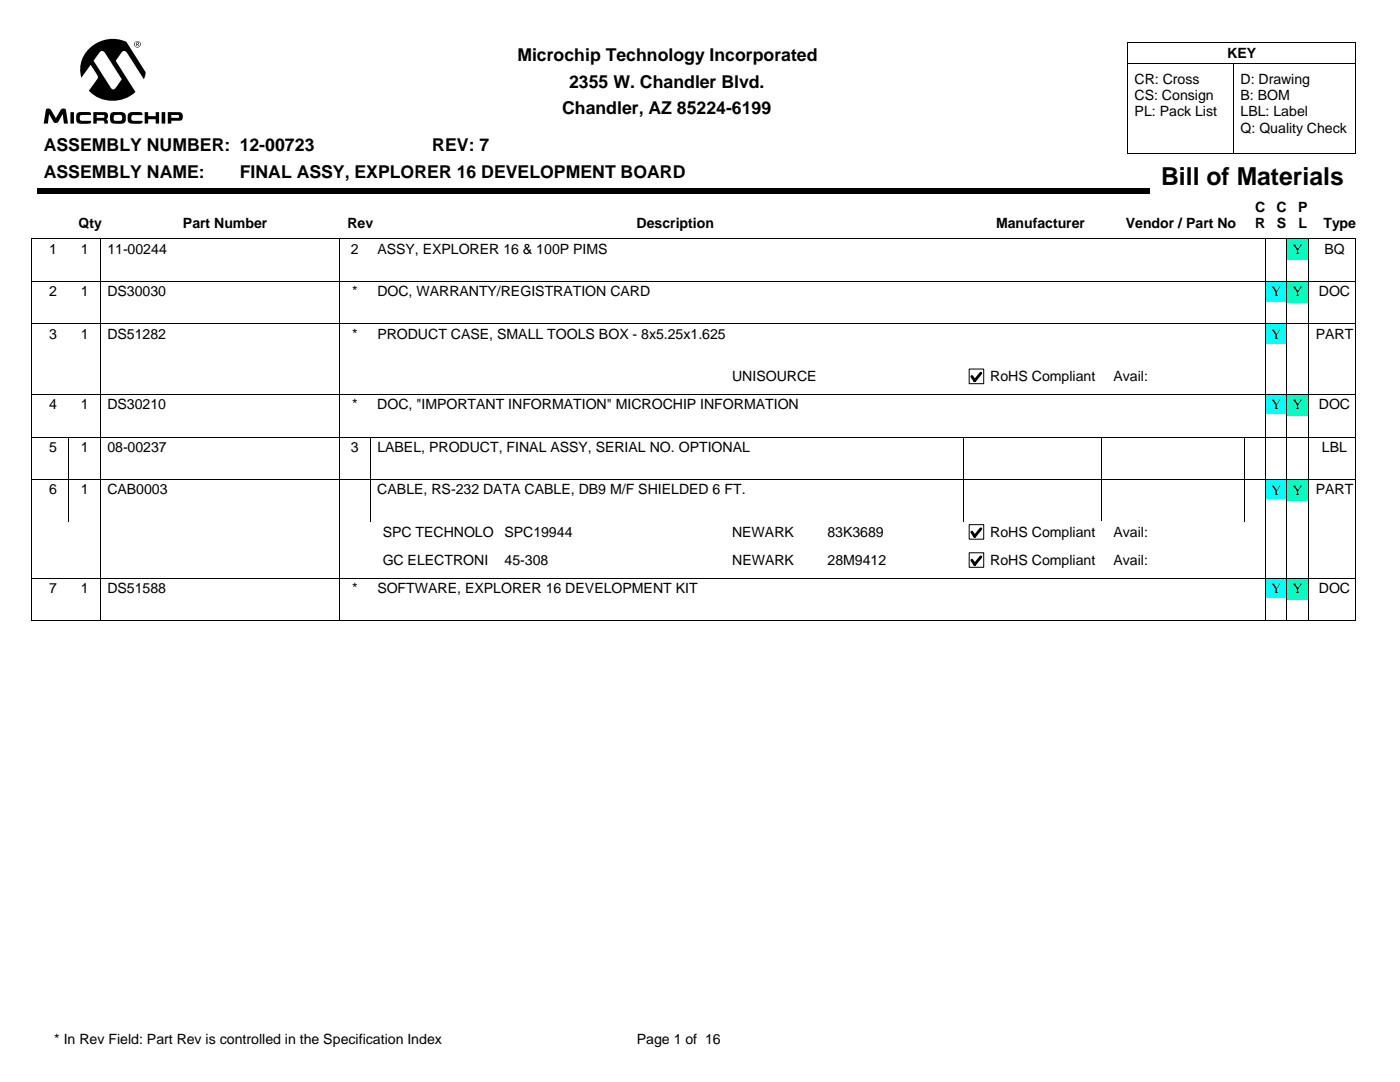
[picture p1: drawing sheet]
<svg xmlns="http://www.w3.org/2000/svg" width="279mm" height="216mm" viewBox="0 0 279 216" stroke-linecap="round" stroke-linejoin="round" font-family="sans-serif">
<g fill="#000">
<path d="M7.4 37.6h222v1.1h-222z"/>
<path d="M26.8 8.8a.66 .66 0 0 1 1.3 0 .66 .66 0 0 1-1.3 0zM33.5 22.4h2.1a.87 .87 0 0 1 .9 .7 .87 .87 0 0 1-.7 1h-1.6v.6h-.7zM32.3 22.4h.7v2.3h-.7zM18 9.5a6.7 6.7 0 0 1 7.2-1.1l3.9 6-.4 1.4-3.3-5.2a.63 .63 0 0 0-.6-.4 .63 .63 0 0 0-.6 .4l-1.1 1.5 3.9 6.3a6.7 6.7 0 0 1-9.3-.3l1.7-2.4 .2-.3-1.5-2.5-1.9 2.6a5.8 5.8 0 0 1 1.8-6zM28.9 22.4h.7v.8h1.5v-.8h.6v2.3h-.6v-.9h-1.5v.9h-.7zM25.7 22.6a3.7 3.7 0 0 1 2.5-.2l.1 .1 .1 .5h-1.8a.6 .6 0 0 0-.4 .5 .6 .6 0 0 0 .4 .6h1.8l-.1 .5-.9 .1a2.11 2.11 0 0 1-1.8-.4 2.22 2.22 0 0 1 .1-1.7zM22.3 22.5l.7-.1a2.94 2.94 0 0 1 1.9 .2l.2 .3a1.42 1.42 0 0 1-.6 1.7l-.8 .1a1.77 1.77 0 0 1-1.6-.4 1.9 1.9 0 0 1 .2-1.8zM18.6 22.4h2.4a.77 .77 0 0 1 .6 .6 .77 .77 0 0 1-.4 .8 .7 .7 0 0 1 .3 .9h-.7v-.5l-.2-.1h-1.3v.6h-.7zM15.4 22.6a4 4 0 0 1 2.4-.2l.3 .1 .1 .4h-1.8a.6 .6 0 0 0-.5 .6 .6 .6 0 0 0 .4 .6h1.9l-.2 .5-1.8 .1a.77 .77 0 0 1-1-.8v-1zM14.1 22.4h.7v2.3h-.7zM9.3 21.7h.5l.3 .1 1.1 1.8 .9-1.7a.61 .61 0 0 1 1.1 .1l.4 2.7h-.8l-.3-1.9-.8 1.5-.4 .2-.6-.1-.9-1.6-.3 1.9h-.8zM26.8 8.8a.6 .6 0 0 0 1.2 0 .6 .6 0 0 0-1.2 0zM34.2 22.9v.6h1.4a.31 .31 0 0 0 .2-.3 .31 .31 0 0 0-.3-.3zM19.9 10.4l-1.2 1.7 3.3 5.3a.58 .58 0 0 0 .5 .4 .58 .58 0 0 0 .6-.3l1.2-1.7-3.5-5.4-.4-.2zM22.9 23l-.2 .2 .1 .8 1.2 .1a.63 .63 0 0 0 .4-.6 .63 .63 0 0 0-.4-.6zM19.3 22.9v.6h1.3a.29 .29 0 0 0 .2-.3 .29 .29 0 0 0-.3-.3zM27.2 8.4l.5 .1v.2l-.2 .2 .3 .3h-.2l-.2-.3h-.1v.3h-.1zM27.3 8.5v.3l.3-.1v-.1z"/>
</g>
<path d="M225.1 12.7h45.5M225.1 8.5h45.5v22.2h-45.5M225.1 8.5v22.2M246.3 12.7v18M6.4 47.6v8.5M67.7 47.6v8.5M252.6 47.6v8.5M270.6 47.6v8.5" fill="none" stroke="#000" stroke-width=".2"/>
<path d="M256.8 47.6h4.3v4.3h-4.3z" fill="#00ffc0"/>
<path d="M20.1 47.6v8.5M256.8 47.6v8.5M261.1 47.6v8.5M270.4 47.7l-264-.1v8.5h264" fill="none" stroke="#000" stroke-width=".2"/>
<path d="M252.6 56.1h4.2v4h-4.2z" fill="#0ff"/>
<path d="M6.4 56.1v8.5M67.7 56.1v8.5M252.6 56.1v8.5M270.6 56.1v8.5" fill="none" stroke="#000" stroke-width=".2"/>
<path d="M256.8 56.1h4.3v4.3h-4.3z" fill="#00ffc0"/>
<path d="M6.3 56.2h264.1M6.4 56.1v8.5h264M20.1 56.1v8.5M256.8 56.1v8.5M261.1 56.1v8.5" fill="none" stroke="#000" stroke-width=".2"/>
<path d="M252.6 64.6h4.2v4h-4.2z" fill="#0ff"/>
<path d="M6.3 64.6h264.1M6.4 64.6v8.5M20.1 64.6v8.5M67.7 64.6v8.5M252.6 64.6v8.5M256.8 64.6v8.5M261.1 64.6v8.5M270.6 64.6v8.5" fill="none" stroke="#000" stroke-width=".2"/>
<path d="M193.4 73.7h2.9v2.9h-2.9z" fill="#fff"/>
<path d="M193.4 73.6h2.9v3h-2.9z" fill="none" stroke="#000" stroke-width=".2"/>
<path d="M195.7 74.5l-1.2 1.5-.5-.9" fill="none" stroke="#000" stroke-width=".56"/>
<path d="M197.4 73.1h22.4v4h-22.4z" fill="#fff"/>
<path d="M6.4 73.1v5.6M20.1 73.1v5.6M67.7 73.1v5.6M252.6 73.1v5.6M256.8 73.1v5.6M261.1 73.1v5.6M270.6 73.1v5.6" fill="none" stroke="#000" stroke-width=".2"/>
<path d="M252.6 78.7h4.2v4h-4.2z" fill="#0ff"/>
<path d="M6.4 78.7v8.5M67.7 78.7v8.5M252.6 78.7v8.5M270.6 78.7v8.5" fill="none" stroke="#000" stroke-width=".2"/>
<path d="M256.8 78.7h4.3v4.3h-4.3z" fill="#00ffc0"/>
<g fill="none" stroke="#000" stroke-width=".2">
<path d="M20.1 78.7v17M256.8 78.7v17M261.1 78.7v17M270.4 78.8l-264-.1v8.5h264M6.3 95.7h264.1M6.4 87.2v8.5M13.7 87.2v8.5M67.7 87.2v8.5M74 87.2v8.5M192.4 87.2v8.5M219.8 87.2v8.5M248.4 87.2v8.5"/>
<path d="M252.6 87.2v8.5M270.6 87.2v8.5"/>
</g>
<path d="M252.6 95.7h4.2v4h-4.2z" fill="#0ff"/>
<path d="M6.4 95.7v8.4M13.7 95.7v8.4M67.7 95.7v8.4M74 95.7v8.4M192.4 95.7v8.4M219.8 95.7v8.4M248.4 95.7v8.4M252.6 95.7v8.4M270.6 95.7v8.4" fill="none" stroke="#000" stroke-width=".2"/>
<path d="M256.8 95.7h4.3v4.2h-4.3z" fill="#00ffc0"/>
<path d="M6.3 95.7h264.1M6.4 95.7v8.4M20.1 95.7v8.4M256.8 95.7v8.4M261.1 95.7v8.4" fill="none" stroke="#000" stroke-width=".2"/>
<path d="M193.4 104.7h2.9v2.9h-2.9z" fill="#fff"/>
<path d="M193.4 104.7h2.9v2.9h-2.9z" fill="none" stroke="#000" stroke-width=".2"/>
<path d="M195.7 105.5l-1.2 1.5-.5-.8" fill="none" stroke="#000" stroke-width=".56"/>
<path d="M197.4 104.1h22.4v4h-22.4z" fill="#fff"/>
<path d="M6.4 104.1v5.6M20.1 104.1v5.6M67.7 104.1v5.6M252.6 104.1v5.6M256.8 104.1v5.6M261.1 104.1v5.6M270.6 104.1v5.6" fill="none" stroke="#000" stroke-width=".2"/>
<path d="M193.4 110.3h2.9v2.9h-2.9z" fill="#fff"/>
<path d="M193.4 110.3h2.9v2.9h-2.9z" fill="none" stroke="#000" stroke-width=".2"/>
<path d="M195.7 111.1l-1.2 1.5-.5-.8" fill="none" stroke="#000" stroke-width=".56"/>
<path d="M197.4 109.7h22.4v4h-22.4z" fill="#fff"/>
<path d="M6.4 109.7v5.7h264M20.1 109.7v5.7M67.7 109.7v5.7M252.6 109.7v5.7M256.8 109.7v5.7M261.1 109.7v5.7M270.6 109.7v5.7" fill="none" stroke="#000" stroke-width=".2"/>
<path d="M252.6 115.4h4.2v4h-4.2z" fill="#0ff"/>
<path d="M6.4 115.4v8.4M67.7 115.4v8.4M252.6 115.4v8.4M270.6 115.4v8.4" fill="none" stroke="#000" stroke-width=".2"/>
<path d="M256.8 115.4h4.3v4.2h-4.3z" fill="#00ffc0"/>
<path d="M20.1 115.4v8.4M256.8 115.4v8.4M261.1 115.4v8.4M270.4 115.4h-264v8.4l264 .1" fill="none" stroke="#000" stroke-width=".2"/>
<text font-size="4.9" x="231.7" y="36.9">Bill of Materials</text>
<g font-size="3.5">
<text x="103.3" y="12.2">Microchip Technology Incorporated</text>
<text x="113.6" y="17.5">2355 W. Chandler Blvd.</text>
<text x="112.2" y="22.8">Chandler, AZ 85224-6199</text>
<text x="8.7" y="30.2">ASSEMBLY NUMBER: 12-00723</text>
<text x="8.7" y="35.5">ASSEMBLY NAME:</text>
<text x="47.8" y="35.5">FINAL ASSY, EXPLORER 16 DEVELOPMENT BOARD</text>
<text x="86.3" y="30.2">REV: 7</text>
</g>
<g font-size="2.8">
<text x="244.9" y="11.5">KEY</text>
<text x="226.4" y="16.7">CR: Cross</text>
<text x="247.6" y="16.7">D: Drawing</text>
<text x="226.4" y="20">CS: Consign</text>
<text x="226.4" y="23.2">PL: Pack List</text>
<text x="247.6" y="20">B: BOM</text>
<text x="247.6" y="23.2">LBL: Label</text>
<text x="247.6" y="26.5">Q: Quality Check</text>
<text x="15.7" y="45.4">Qty</text>
<text x="36.5" y="45.4">Part Number</text>
<text x="69.3" y="45.4">Rev</text>
<text x="127" y="45.4">Description</text>
<text x="198.8" y="45.4">Manufacturer</text>
<text x="224.7" y="45.4">Vendor / Part No</text>
<text x="250.5" y="42.2">C</text>
<text x="250.5" y="45.6">R</text>
<text x="254.7" y="42.2">C</text>
<text x="254.8" y="45.6">S</text>
<text x="259.1" y="42.2">P</text>
<text x="259.1" y="45.6">L</text>
<text x="264.1" y="45.4">Type</text>
<text x="9.8" y="50.6">1</text>
<text x="16.2" y="50.6">1</text>
<text x="21.4" y="50.6">11-00244</text>
<text x="70" y="50.6">2</text>
<text x="75.3" y="50.6">ASSY, EXPLORER 16 &amp; 100P PIMS</text>
<text x="257.9" y="50.7">Y</text>
<text x="264.3" y="50.6">BQ</text>
<text x="9.8" y="59.1">2</text>
<text x="16.2" y="59.1">1</text>
<text x="21.4" y="59.1">DS30030</text>
<text x="70.3" y="59.1">*</text>
<text x="75.3" y="59.1">DOC, WARRANTY/REGISTRATION CARD</text>
<text x="253.7" y="59.1">Y</text>
<text x="257.9" y="59.1">Y</text>
<text x="263.2" y="59.1">DOC</text>
<text x="9.8" y="67.6">3</text>
<text x="16.2" y="67.6">1</text>
<text x="21.4" y="67.6">DS51282</text>
<text x="70.3" y="67.6">*</text>
<text x="75.3" y="67.6">PRODUCT CASE, SMALL TOOLS BOX - 8x5.25x1.625</text>
<text x="253.7" y="67.6">Y</text>
<text x="262.6" y="67.6">PART</text>
<text x="146.1" y="76.1">UNISOURCE</text>
<text x="197.6" y="76.1">RoHS Compliant</text>
<text x="222.2" y="76.1">Avail:</text>
<text x="9.8" y="81.7">4</text>
<text x="16.2" y="81.7">1</text>
<text x="21.4" y="81.7">DS30210</text>
<text x="70.3" y="81.7">*</text>
<text x="75.3" y="81.7">DOC, &quot;IMPORTANT INFORMATION&quot; MICROCHIP INFORMATION</text>
<text x="253.7" y="81.7">Y</text>
<text x="257.9" y="81.7">Y</text>
<text x="263.2" y="81.7">DOC</text>
<text x="9.8" y="90.2">5</text>
<text x="16.2" y="90.2">1</text>
<text x="21.4" y="90.2">08-00237</text>
<text x="70" y="90.2">3</text>
<text x="75.3" y="90.2">LABEL, PRODUCT, FINAL ASSY, SERIAL NO. OPTIONAL</text>
<text x="263.8" y="90.2">LBL</text>
<text x="9.8" y="98.6">6</text>
<text x="16.2" y="98.6">1</text>
<text x="21.4" y="98.6">CAB0003</text>
<text x="75.3" y="98.6">CABLE, RS-232 DATA CABLE, DB9 M/F SHIELDED 6 FT.</text>
<text x="253.7" y="98.7">Y</text>
<text x="257.9" y="98.7">Y</text>
<text x="262.6" y="98.6">PART</text>
<text x="76.4" y="107.1">SPC TECHNOLO</text>
<text x="100.7" y="107.1">SPC19944</text>
<text x="146.1" y="107.1">NEWARK</text>
<text x="165.1" y="107.1">83K3689</text>
<text x="197.6" y="107.1">RoHS Compliant</text>
<text x="222.2" y="107.1">Avail:</text>
<text x="76.4" y="112.7">GC ELECTRONI</text>
<text x="100.7" y="112.7">45-308</text>
<text x="146.1" y="112.7">NEWARK</text>
<text x="165.1" y="112.7">28M9412</text>
<text x="197.6" y="112.7">RoHS Compliant</text>
<text x="222.2" y="112.7">Avail:</text>
<text x="9.8" y="118.3">7</text>
<text x="16.2" y="118.3">1</text>
<text x="21.4" y="118.3">DS51588</text>
<text x="70.3" y="118.3">*</text>
<text x="75.3" y="118.3">SOFTWARE, EXPLORER 16 DEVELOPMENT KIT</text>
<text x="253.7" y="118.4">Y</text>
<text x="257.9" y="118.4">Y</text>
<text x="263.2" y="118.3">DOC</text>
<text x="10.8" y="208.4">* In Rev Field: Part Rev is controlled in the Specification Index</text>
<text x="127.1" y="208.4">Page 1 of 16</text>
</g>
</svg>
